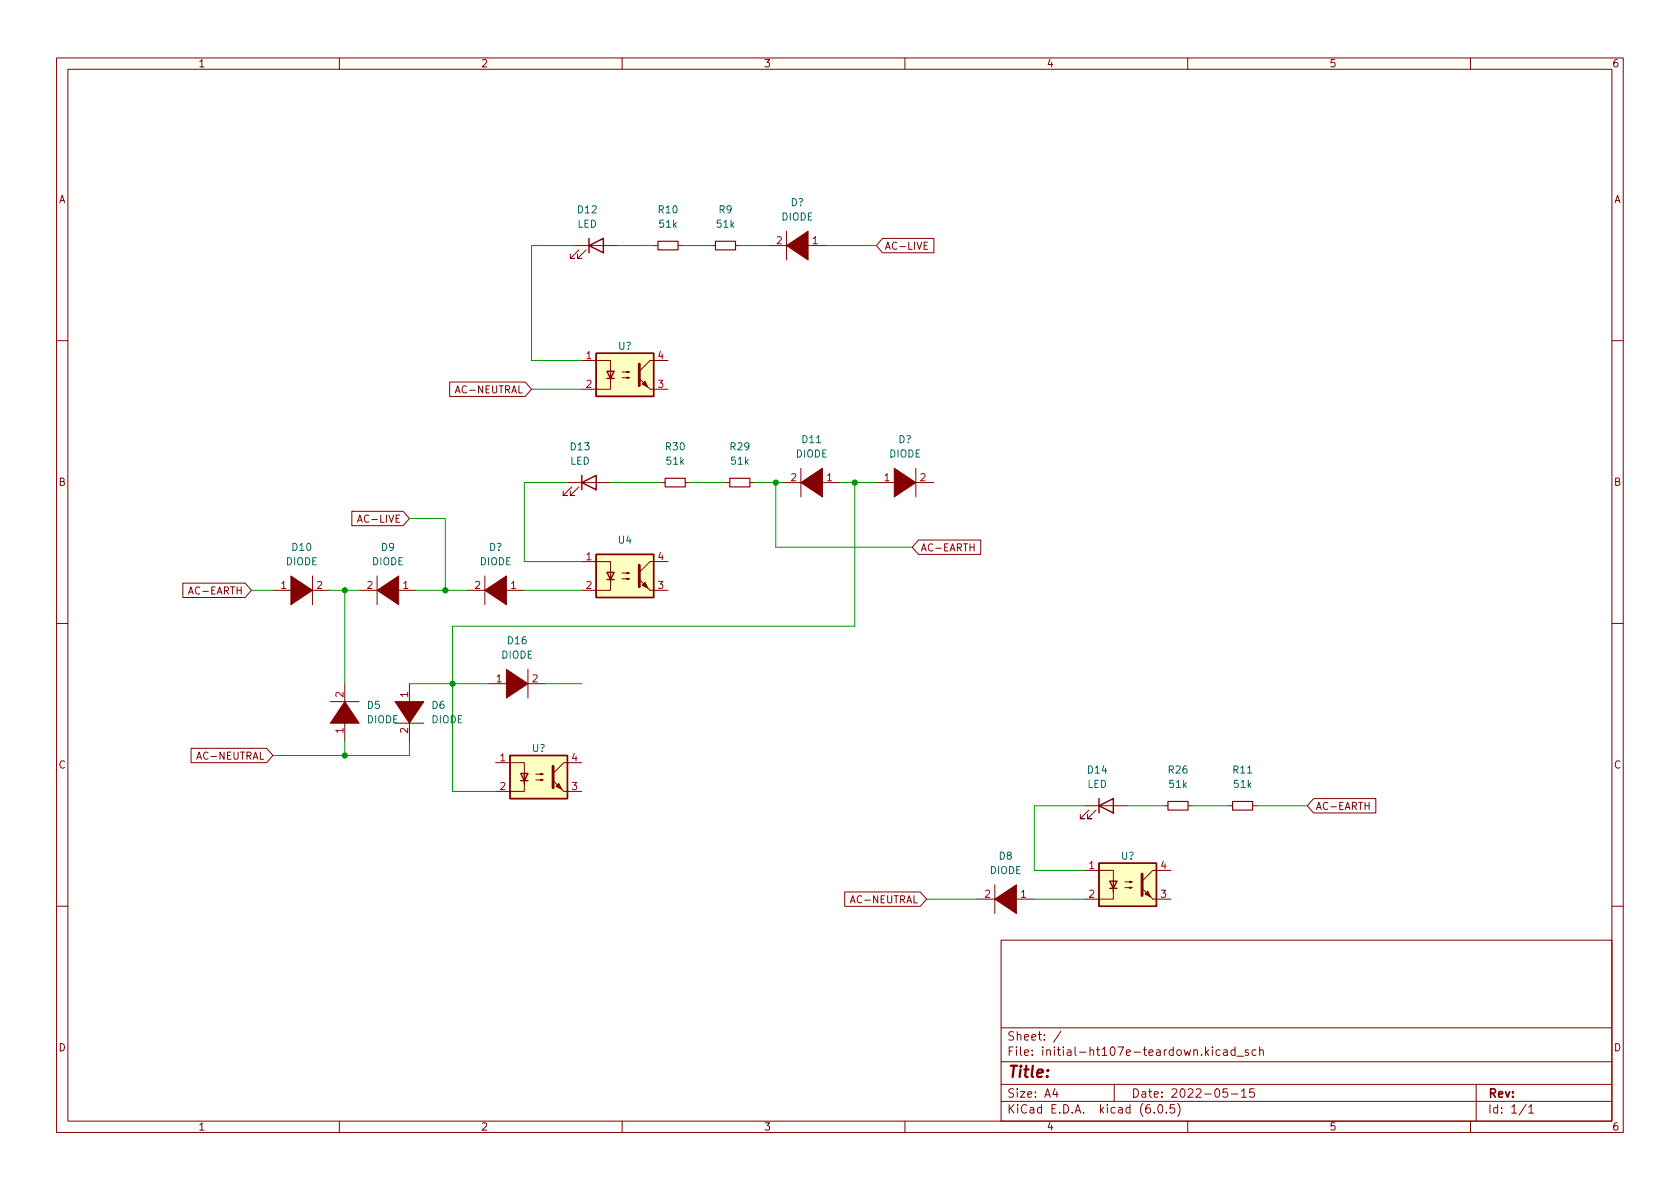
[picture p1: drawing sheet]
<svg xmlns="http://www.w3.org/2000/svg" width="297mm" height="210mm" viewBox="0 0 297 210" stroke-linecap="round" stroke-linejoin="round" font-family="sans-serif">
<g fill="none" stroke="#840000" stroke-width=".18">
<path d="M10 10.2h277v190.1h-277zM12 12.2h273v186.1h-273zM60 10.2v2M110 10.2v2M160 10.2v2M210 10.2v2M260 10.2v2M101.6 43.4h7.6M102.4 44.2l-1.6 1.5h.8h-.8v-.7M103.6 44.2l-1.5 1.5h.8h-.8v-.7M115.6 43.4h.7M119.9 43.4h.7"/>
<path d="M125.7 43.4h.8M130 43.4h.8M135.9 43.4h3.8M139.1 40.9v5.1M142.2 43.4h3.8M156.1 42.2h9v2.5h-9l-1.2-1.3zM163.4 43.4h.4M164 42.8h-.6v1.3h.6M10 60.2h2M79.5 67.6h13.4l1.1 1.2-1.1 1.3h-13.4zM102.9 63.7h5v3.9v-1.9M107.9 66.9v1.9h-5"/>
<path d="M110 66.8h1.3l-.4 .1v-.2l.4 .1M110 65.8h1.3l-.4 .1v-.2l.4 .1M114.9 68.8h3.2M118.1 63.7h-3.2l-1.9 2M285 60.2h2M62.2 90.4h9.1l1.1 1.3-1.1 1.3h-9.1zM63.2 92.4l.4-1.3 .5 1.3M100.3 85.3h7.6M101.1 86.1l-1.5 1.5h.7h-.7v-.7M102.4 86.1l-1.6 1.5h.8h-.8v-.7M102.9 99.3h5v3.8v-1.9M116.8 85.3h.8"/>
<path d="M118.1 99.3h-3.2l-1.9 1.9M121.2 85.3h.7M128.3 85.3h.7M132.6 85.3h.7M138.4 85.3h3.8M141.6 82.8v5.1M144.8 85.3h3.8M154.9 85.3h3.8M161.3 85.3h3.8M161.9 82.8v5.1M162.4 95.5h11v2.5h-11l-1.1-1.2zM10 110.2h2"/>
<path d="M32.3 103.1h11l1.1 1.3-1.1 1.3h-11zM48.3 104.4h3.8M54.6 104.4h3.8M55.2 101.8v5.1M63.5 104.4h3.8M66.7 101.8v5.1M69.8 104.4h3.9M82.5 104.4h3.9M85.7 101.8v5.1M88.9 104.4h3.8M93.3 118.4v5M107.9 102.5v1.9h-5"/>
<path d="M110 102.4h1.3l-.4 .1v-.3l.4 .2M110 101.3h1.3l-.4 .2v-.3l.4 .1M114.9 104.4h3.2M285 110.2h2M33.8 132.3h13.3l1.2 1.3-1.2 1.3h-13.3zM58.4 124.1h5.1M61 120.9v3.8M61 127.2v3.9M69.8 127.9h5.1M72.4 120.9v3.8M72.4 127.2v3.9M86.4 120.9h3.8"/>
<path d="M87.6 134.9h5.1v3.8v-1.9M92.7 138v1.9h-5.1M92.7 120.9h3.8M94.7 137.9h1.3l-.4 .1v-.2l.4 .1M94.7 136.9h1.3l-.4 .1v-.2l.4 .1M99.7 139.9h3.2M102.9 134.9h-3.2l-1.9 1.9M149.4 157.7h13.3l1.1 1.3-1.1 1.3h-13.3zM172.7 159h3.8M175.9 156.5v5M179.1 159h3.8M191.8 153.9h5v3.8v-1.9"/>
<path d="M191.8 142.5h7.6M192.5 143.3l-1.5 1.5h.8h-.8v-.8M193.8 143.3l-1.5 1.5h.7h-.7v-.8M196.8 157.1v1.9h-5M198.9 157h1.3l-.4 .1v-.3l.4 .2M198.9 156h1.3l-.4 .1v-.3l.4 .2M203.8 159h3.2M205.7 142.5h.8M207 153.9h-3.2l-1.9 1.9M210.1 142.5h.7M217.2 142.5h.7M221.5 142.5h.7"/>
<path d="M232.3 141.2h11v2.6h-11l-1.2-1.3zM10 160.2h2M177 166.3h108v32h-108zM285 160.2h2M60 198.3v2M110 198.3v2M160 198.3v2M177 194.8h108M177 191.8h108M177 187.8h108M177 181.8h108M186.5 192.5l-.4 1h1"/>
<path d="M186.9 193v1M187.6 182.4l-1.3 1.9M197 191.8v3M204.1 196.7v.1M204.9 195.4l.2-.1a.81 .81 0 0 1 .6 .7 .81 .81 0 0 1-.3 .8h-.2a.81 .81 0 0 1-.6-.6 .81 .81 0 0 1 .3-.8zM206.2 196.7v.1M207.6 195.3h-.7v.7l.2-.1 .5 .1 .1 .2-.1 .5-.2 .1-.5-.1M208.2 195.1a1.72 1.72 0 0 1 0 2.3M210 198.3v2M214.4 185.1v.2M214.4 185.6v1M215.7 185.7l-.4-.1-.3 .3v.4l.1 .3h.6"/>
<path d="M216.4 185.7h.5l.1 .9M217 192.5h-.7l-.1 .7 .2-.1 .5 .1 .2 .2-.1 .5-.2 .1-.6-.1M217 186l-.5 .1a.29 .29 0 0 0-.2 .2 .29 .29 0 0 0 .2 .3h.5M217.7 193.5h1.2M218.4 185.7l-.5-.1-.3 .3v.4l.2 .3h.6M218.4 185.1v1.5M218.7 186.8h1.2M219.5 193l.4-.5v1.5M219.5 194h.9M220.7 185.7l-.3-.1-.3 .2 .1 .3 .5 .1v.4h-.6M221.7 192.5h-.7l-.1 .7 .2-.1 .5 .1 .2 .2-.1 .5-.2 .1-.6-.1M222.1 185.7l-.5-.1-.2 .3v.4l.1 .3h.6"/>
<path d="M222.7 185.8l.2-.2 .4 .1 .1 .9M222.7 185.1v1.5M260 198.3v2M261 191.8v6.5M269.9 195.3l-1.3 1.9M270.3 195.8l.4-.5v1.5M270.3 196.8h.9"/>
</g>
<g fill="none" stroke="#840000" stroke-width=".25">
<path d="M104.1 43.4l2.6-1.2v2.5zM104.1 42.2v2.5M105.4 62.5h10.2v7.6h-10.2zM107.3 65.7h1.3l-.7 1.2zM107.3 66.9h1.3M102.9 85.3l2.5-1.2v2.5zM102.9 84.1v2.5M105.4 98h10.2v7.7h-10.2zM107.3 101.2h1.3l-.7 1.3zM107.3 102.5h1.3M90.2 133.6h10.1v7.6h-10.1zM92.1 136.8h1.2l-.6 1.2z"/>
<path d="M92.1 138h1.2M194.3 152.6h10.2v7.7h-10.2zM194.3 142.5l2.5-1.3v2.6zM194.3 141.2v2.6M196.2 155.8h1.3l-.7 1.3zM196.2 157.1h1.3"/>
</g>
<g fill="#ffffc2" stroke="#ffffc2" stroke-width=".18">
<path d="M90.2 133.6h10.1v7.6h-10.1z"/>
<path d="M105.4 62.5h10.2v7.6h-10.2z"/>
<path d="M105.4 98h10.2v7.7h-10.2z"/>
<path d="M194.3 152.6h10.2v7.7h-10.2z"/>
</g>
<g fill="#840000" stroke="#840000" stroke-width=".18">
<path d="M97.8 138l1.9 1.9z"/>
<path d="M98.3 139.1l.5-.5 .5 1z"/>
<path d="M89.5 118.4l3.8 2.5-3.8 2.5z"/>
<path d="M69.8 124.1h5.1l-2.5 3.8z"/>
<path d="M85.7 104.4l3.8-2.6v5.1z"/>
<path d="M51.4 101.8l3.8 2.6-3.8 2.5z"/>
<path d="M61 124.1l2.5 3.8h-5.1z"/>
<path d="M158.1 82.8l3.8 2.5-3.8 2.6z"/>
<path d="M66.7 104.4l3.8-2.6v5.1z"/>
<path d="M113 66.9l1.9 1.9z"/>
<path d="M114 67.4l.6 1-1.1-.5z"/>
<path d="M139.1 43.4l3.8-2.5v5.1z"/>
<path d="M113 102.5l1.9 1.9z"/>
<path d="M113.5 103.5l.5-.5 .6 1z"/>
<path d="M141.6 85.3l3.8-2.5v5.1z"/>
<path d="M175.9 159l3.8-2.5v5z"/>
<path d="M201.9 157.1l1.9 1.9z"/>
<path d="M202.4 158.1l.5-.5 .6 1z"/>
</g>
<path d="M113 64.4v3.8M113 99.9v3.9M97.8 135.5v3.8M201.9 154.6v3.8" fill="none" stroke="#840000" stroke-width=".51"/>
<path d="M116.3 42.7h3.6v1.5h-3.6zM126.5 42.7h3.5v1.5h-3.5zM117.6 84.6h3.6v1.5h-3.6zM129 84.6h3.6v1.5h-3.6zM206.5 141.7h3.6v1.6h-3.6zM217.9 141.7h3.6v1.6h-3.6z" fill="none" stroke="#840000" stroke-width=".2"/>
<g fill="none" stroke="#009600" stroke-width=".18">
<path d="M101.6 43.4h-7.6v20.3h8.9M109.2 43.4h6.4M120.6 43.4h5.1M130.8 43.4h5.1M146 43.4h8.9M94 68.8h8.9M72.4 91.7h6.3v12.7M100.3 85.3h-7.6v14h10.2M107.9 85.3h8.9M121.9 85.3h6.4M133.3 85.3h5.1M137.2 85.3v11.5h24.1"/>
<path d="M148.6 85.3h6.3M151.1 85.3v25.4h-71.1v29.2h7.6M44.4 104.4h3.9M58.4 104.4h5.1M61 104.4v16.5M73.7 104.4h8.8M92.7 104.4h10.2M61 131.1v2.5M72.4 120.9h14M72.4 131.1v2.5h-24.1M96.5 120.9h6.4M163.8 159h8.9"/>
<path d="M182.9 159h8.9M191.8 142.5h-8.9v11.4h8.9M199.4 142.5h6.3M210.8 142.5h6.4M222.2 142.5h8.9"/>
</g>
<g fill="#009600" stroke="#009600" stroke-width=".18">
<circle cx="61" cy="133.6" r=".46"/>
<circle cx="80" cy="120.9" r=".46"/>
<circle cx="61" cy="104.4" r=".46"/>
<circle cx="78.7" cy="104.4" r=".46"/>
<circle cx="137.2" cy="85.3" r=".46"/>
<circle cx="151.1" cy="85.3" r=".46"/>
</g>
<text font-size="2.8" fill="#840000" x="178" y="190.6">Title:</text>
<g font-size="2.1" fill="#840000">
<text x="178" y="184">Sheet: /</text>
<text x="178" y="186.7">File: initial-ht107e-teardown.kicad_sch</text>
<text x="178" y="196.9">KiCad E.D.A. kicad (6.0.5)</text>
<text x="178" y="194.1">Size: A4</text>
<text x="200" y="194.1">Date: 2022-05-15</text>
<text x="263" y="194.1">Rev:</text>
<text x="263" y="196.9">Id: 1/1</text>
</g>
<g font-size="1.8" fill="#840000">
<text x="35" y="11.9">1</text>
<text x="85" y="11.9">2</text>
<text x="135" y="11.9">3</text>
<text x="185" y="11.9">4</text>
<text x="235" y="11.9">5</text>
<text x="285" y="11.9">6</text>
<text x="10.3" y="35.9">A</text>
<text x="285.3" y="35.9">A</text>
<text x="156.4" y="44.2">AC-LIVE</text>
<text x="81" y="69.6">AC-NEUTRAL</text>
<text x="10.3" y="85.9">B</text>
<text x="285.3" y="85.9">B</text>
<text x="63.9" y="92.4">AC-LIVE</text>
<text x="162.7" y="97.5">AC-EARTH</text>
<text x="33.8" y="105.1">AC-EARTH</text>
<text x="10.3" y="135.9">C</text>
<text x="35.2" y="134.3">AC-NEUTRAL</text>
<text x="285.3" y="135.9">C</text>
<text x="232.6" y="143.2">AC-EARTH</text>
<text x="150.8" y="159.7">AC-NEUTRAL</text>
<text x="10.3" y="185.9">D</text>
<text x="285.3" y="185.9">D</text>
<text x="35" y="199.9">1</text>
<text x="85" y="199.9">2</text>
<text x="135" y="199.9">3</text>
<text x="185" y="199.9">4</text>
<text x="235" y="199.9">5</text>
<text x="285" y="199.9">6</text>
</g>
<g font-size="1.8" fill="#006464">
<text x="102.1" y="40.3">LED</text>
<text x="102.2" y="37.7">D12</text>
<text x="116.5" y="37.7">R10</text>
<text x="116.6" y="40.3">51k</text>
<text x="126.8" y="40.3">51k</text>
<text x="127.1" y="37.7">R9</text>
<text x="138.2" y="39">DIODE</text>
<text x="139.8" y="36.4">D?</text>
<text x="109.3" y="61.8">U?</text>
<text x="100.8" y="82.2">LED</text>
<text x="100.9" y="79.6">D13</text>
<text x="117.8" y="79.6">R30</text>
<text x="117.9" y="82.2">51k</text>
<text x="129.2" y="79.6">R29</text>
<text x="129.3" y="82.2">51k</text>
<text x="140.7" y="80.9">DIODE</text>
<text x="141.9" y="78.4">D11</text>
<text x="157.2" y="80.9">DIODE</text>
<text x="158.8" y="78.4">D?</text>
<text x="50.5" y="99.9">DIODE</text>
<text x="51.7" y="97.4">D10</text>
<text x="65.8" y="99.9">DIODE</text>
<text x="67.4" y="97.4">D9</text>
<text x="84.8" y="99.9">DIODE</text>
<text x="86.5" y="97.4">D?</text>
<text x="109.4" y="96.1">U4</text>
<text x="89.8" y="113.9">D16</text>
<text x="88.6" y="116.5">DIODE</text>
<text x="65" y="125.3">D5</text>
<text x="76.4" y="125.3">D6</text>
<text x="64.9" y="127.9">DIODE</text>
<text x="76.3" y="127.9">DIODE</text>
<text x="94.1" y="133">U?</text>
<text x="192.4" y="136.8">D14</text>
<text x="206.7" y="136.8">R26</text>
<text x="218.1" y="136.8">R11</text>
<text x="192.2" y="139.3">LED</text>
<text x="206.8" y="139.3">51k</text>
<text x="218.2" y="139.3">51k</text>
<text x="175" y="154.6">DIODE</text>
<text x="176.7" y="152">D8</text>
<text x="198.2" y="152">U?</text>
</g>
<g font-size="1.8" fill="#a90000">
<text x="137.3" y="43.2">2</text>
<text x="143.7" y="43.2">1</text>
<text x="103.6" y="63.5">1</text>
<text x="116.3" y="63.5">4</text>
<text x="103.6" y="68.6">2</text>
<text x="116.3" y="68.6">3</text>
<text x="139.8" y="85.1">2</text>
<text x="146.2" y="85.1">1</text>
<text x="156.4" y="85.1">1</text>
<text x="162.7" y="85.1">2</text>
<text x="103.6" y="99.1">1</text>
<text x="116.3" y="99.1">4</text>
<text x="49.7" y="104.1">1</text>
<text x="56" y="104.1">2</text>
<text x="64.9" y="104.1">2</text>
<text x="71.3" y="104.1">1</text>
<text x="84" y="104.1">2</text>
<text x="90.3" y="104.1">1</text>
<text x="103.6" y="104.1">2</text>
<text x="116.3" y="104.1">3</text>
<text x="60.7" y="123.3" transform="rotate(-90 60.7 123.3)">2</text>
<text x="72.1" y="123.3" transform="rotate(-90 72.1 123.3)">1</text>
<text x="87.8" y="120.6">1</text>
<text x="94.1" y="120.6">2</text>
<text x="60.7" y="129.6" transform="rotate(-90 60.7 129.6)">1</text>
<text x="72.1" y="129.6" transform="rotate(-90 72.1 129.6)">2</text>
<text x="88.4" y="134.6">1</text>
<text x="101.1" y="134.6">4</text>
<text x="88.4" y="139.7">2</text>
<text x="101.1" y="139.7">3</text>
<text x="192.5" y="153.7">1</text>
<text x="205.2" y="153.7">4</text>
<text x="174.1" y="158.7">2</text>
<text x="180.5" y="158.7">1</text>
<text x="192.5" y="158.7">2</text>
<text x="205.2" y="158.7">3</text>
</g>
</svg>
